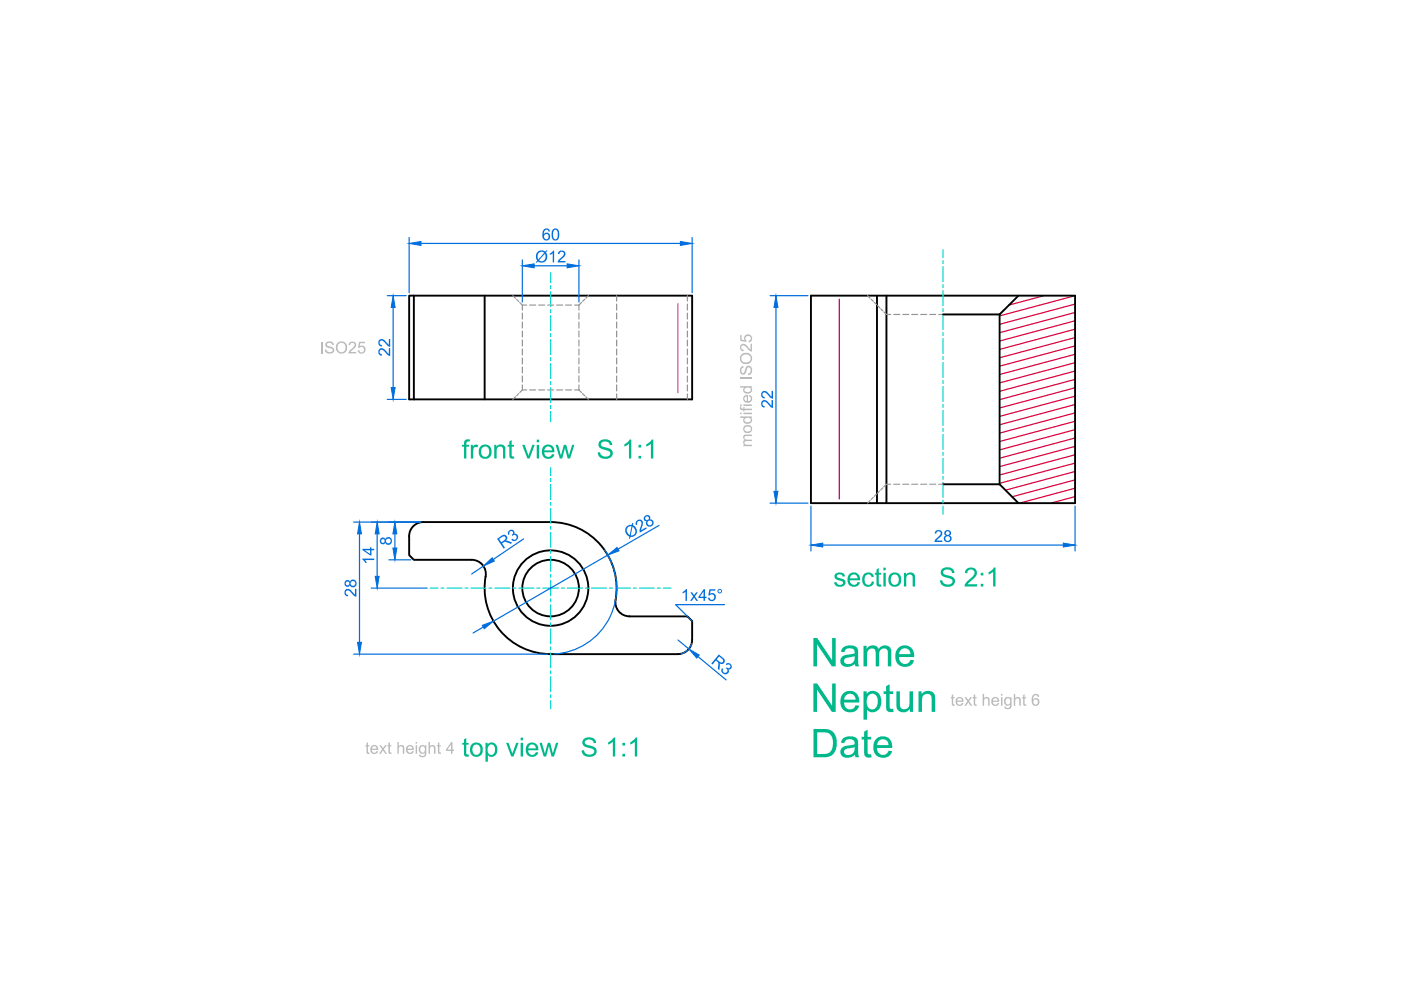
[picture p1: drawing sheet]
<svg xmlns="http://www.w3.org/2000/svg" width="297mm" height="210mm" viewBox="0 0 297 210" stroke-linecap="round" stroke-linejoin="round" font-family="sans-serif">
<!-- layer: hatch -->
<g fill="none" stroke="#dd0037" stroke-width=".25">
<path d="M221.4 62.7l-7.5 2M227.9 62.7l-16 4.3M227.9 64.5l-16 4.3M227.9 66.3l-16 4.2M227.9 68l-16 4.3M227.9 69.8l-16 4.3M227.9 71.6l-16 4.3M227.9 73.4l-16 4.2M227.9 75.1l-16 4.3M227.9 76.9l-16 4.3M227.9 78.7l-16 4.3M227.9 80.4l-16 4.3"/>
<path d="M227.9 82.2l-16 4.3M227.9 84l-16 4.3M227.9 85.8l-16 4.3M227.9 87.5l-16 4.3M227.9 89.3l-16 4.3M227.9 91.1l-16 4.3M227.9 92.9l-16 4.3M227.9 94.6l-16 4.3M227.9 96.4l-16 4.3M227.9 98.2l-16 4.3M227.9 100l-14.7 3.9M227.9 101.7l-13.3 3.6"/>
<path d="M227.9 103.5l-11.7 3.2M227.9 105.3l-5.1 1.4"/>
</g>
<!-- layer: result -->
<g fill="none" stroke="#000" stroke-width=".4">
<path d="M86.8 62.7h59.9v22h-59.9zM87.7 62.7v22M102.8 62.7v22M171.9 62.7h56v44h-56zM185.9 62.7v44M187.9 62.7v44M215.9 62.7l-4 4M86.8 113.7v4l.9 1h12.3a3 3 0 0 1 3 3.5M116.7 110.7a14.1 14.1 0 0 1 13.8 17 3 3 0 0 0 3 3M116.7 110.7h-27a3 3 0 0 0-3 3M211.9 102.7l4 4M103 122.2a14 14 0 0 0 13.7 16.5"/>
<path d="M116.7 138.7h27M133.5 130.7h12.2l1 1v4M146.7 135.7a3 3 0 0 1-3 3"/>
<circle cx="116.7" cy="124.7" r="8"/>
<circle cx="116.7" cy="124.7" r="6"/>
</g>
<!-- layer: axis -->
<g fill="none" stroke="#0dd" stroke-width=".25">
<path d="M116.7 57.8v2.2M199.9 53v1.6M199.9 55.3v.6M199.9 56.5v3.2M116.7 60.6v.6M116.7 61.9v3.1M116.7 65.7v.6M116.7 66.9v3.2M116.7 70.7v.7M116.7 72v3.2M116.7 75.8v.7M116.7 77.1v3.2"/>
<path d="M199.9 60.4v.6M199.9 61.6v3.2M199.9 65.4v.7M199.9 66.7v3.2M199.9 70.5v.7M199.9 71.8v3.2M199.9 75.6v.6M199.9 76.9v3.1M116.7 80.9v.6M116.7 82.2v3.2M116.7 86v.6M116.7 87.3v2.1"/>
<path d="M116.7 99.2v1.6M199.9 80.7v.6M199.9 81.9v3.2M199.9 85.7v.7M199.9 87v3.2M199.9 90.8v.7M199.9 92.1v3.2M199.9 95.9v.6M199.9 97.2v3.2M116.7 101.5v.6M116.7 102.7v3.2M116.7 106.5v.7"/>
<path d="M116.7 107.8v3.2M116.7 111.6v.6M116.7 112.9v3.2M116.7 116.7v.6M116.7 118v3.1M199.9 101v.6M199.9 102.3v3.1M199.9 106.1v.6M199.9 107.3v1.7M91.2 124.7h1.7M93.5 124.7h.6M94.8 124.7h3.1"/>
<path d="M98.6 124.7h.6M99.9 124.7h3.1M103.7 124.7h.6M104.9 124.7h3.2M108.7 124.7h.7M110 124.7h3.2M113.8 124.7h.7M115.1 124.7h3.3M116.7 121.8v.6M116.7 123v3.3M116.7 127v.6M116.7 128.2v3.2"/>
<path d="M116.7 132.1v.6M116.7 133.3v3.2M116.7 137.1v.7M116.7 138.4v3.2M119 124.7h.7M120.3 124.7h3.2M124.1 124.7h.7M125.4 124.7h3.2M129.2 124.7h.6M130.5 124.7h3.1M134.3 124.7h.6M135.6 124.7h3.1"/>
<path d="M139.4 124.7h.6M140.6 124.7h1.7M116.7 142.2v.7M116.7 143.5v3.2M116.7 147.3v.6M116.7 148.6v1.6"/>
</g>
<!-- layer: face touch -->
<path d="M143.7 64.4v18.9M177.9 63.4v42.5" fill="none" stroke="#a500dd" stroke-width=".25"/>
<!-- layer: hidden -->
<g fill="none" stroke="#989898" stroke-width=".25">
<path d="M108.7 62.7l.6 .5M109.5 63.5l.5 .4M110.2 64.1l.5 .6M110.7 66.4v1.2M110.7 68.3v1.3M110.7 70.2v1.3M110.7 72.1v1.3M110.7 74v1.3M110.7 75.9v1.3M110.7 77.8v1.3M110.7 79.7v1.3M111.7 64.7h-1v1"/>
<path d="M112.3 64.7h1.3M114.2 64.7h1.3M116.1 64.7h1.3M118 64.7h1.3M119.9 64.7h1.3M121.8 64.7h.9M122.7 64.7v1M122.7 66.4v1.2M122.7 68.3v1.3M122.7 70.2v1.3M122.7 72.1v1.3M122.7 74v1.3"/>
<path d="M122.7 75.9v1.3M122.7 77.8v1.3M122.7 79.7v1.3M123.3 64.1l-.6 .6M124 63.5l-.5 .4M124.7 62.7l-.5 .5M130.7 62.7v1.1M130.7 64.5v1.2M130.7 66.4v1.2M130.7 68.3v1.3M130.7 70.2v1.3M130.7 72.1v1.3"/>
<path d="M130.7 74v1.3M130.7 75.9v1.3M130.7 77.8v1.3M130.7 79.7v1.3M145.7 62.7v1.1M145.7 64.5v1.2M145.7 66.4v1.2M145.7 68.3v1.3M145.7 70.2v1.3M145.7 72.1v1.3M145.7 74v1.3M145.7 75.9v1.3"/>
<path d="M145.7 77.8v1.3M145.7 79.7v1.3M183.9 62.7l.6 .5M184.7 63.4l.5 .5M185.4 64.1l.4 .5M186 64.8l.5 .4M186.7 65.5l.5 .4M187.4 66.1l.5 .6M109.3 84.1l-.6 .6M110 83.4l-.5 .5M110.7 82.7l-.5 .5M110.7 81.6v1.1"/>
<path d="M110.7 82.7h1M112.3 82.7h1.3M114.2 82.7h1.3M116.1 82.7h1.3M118 82.7h1.3M119.9 82.7h1.3M121.8 82.7h.9M122.7 81.6v1.1M122.7 82.7l.6 .5M123.5 83.4l.5 .5M124.2 84.1l.5 .6M130.7 81.6v1.3"/>
<path d="M130.7 83.5v1.2M145.7 81.6v1.3M145.7 83.5v1.2M184.5 106.1l-.6 .6M185.2 105.5l-.5 .4M185.8 104.8l-.4 .4M186.5 104.1l-.5 .5M187.2 103.4l-.5 .5M187.9 102.7l-.5 .5"/>
</g>
<!-- layer: text -->
<g fill="#00b88a">
<path d="M127.1 93.6l.6-.4h.8l.7 .2 .4 .4 .2 .5-.5 .1-.2-.6-.6-.2-.7 .1-.4 .4 .3 .5 1.4 .5 .7 .4 .1 .9-.5 .6-.7 .3h-.7l-.6-.2-.5-.5-.2-.7h.5l.3 .6 .7 .3 .8-.1 .4-.5-.1-.3-.3-.3-1.3-.4-.6-.3-.2-.8z"/>
<path d="M123.7 156.8l.6-.4 .8-.1 .6 .2 .5 .4 .2 .6-.5 .1-.3-.6-.7-.2-.7 .1-.2 .4 .2 .5 1.7 .5 .5 .4 .1 .8-.6 .7-.6 .3-.7-.1-.6-.1-.4-.4-.3-.8h.5l.3 .6 .8 .3 .8-.2 .3-.5-.4-.5-1.4-.4-.5-.3-.2-.6z"/>
</g>
<!-- layer: hidden -->
<g fill="none" stroke="#989898" stroke-width=".25">
<path d="M187.9 66.7h1M189.5 66.7h1.3M191.4 66.7h1.3M193.3 66.7h1.3M195.2 66.7h1.3M197.1 66.7h1.3M199 66.7h.9M187.9 102.7h1M189.5 102.7h1.3M191.4 102.7h1.3M193.3 102.7h1.3M195.2 102.7h1.3"/>
<path d="M197.1 102.7h1.3M199 102.7h.9"/>
</g>
<!-- layer: result -->
<path d="M199.9 66.7h12v36h-12" fill="none" stroke="#000" stroke-width=".4"/>
<!-- layer: text -->
<path d="M199.7 120.7l.5-.3 .8-.1 .6 .1 .6 .4 .2 .7h-.6l-.2-.5-.6-.3-.7 .1-.3 .5 .2 .4 1.6 .5 .5 .4 .2 .8-.6 .8-.7 .2-.9-.1-.5-.2-.3-.4-.2-.6 .5-.1 .2 .6 .8 .3 .8-.1 .4-.5-.1-.4-.2-.1-1.6-.5-.5-.4-.2-.6z" fill="#00b88a"/>
<!-- layer: dimension -->
<g fill="none" stroke="#006edd" stroke-width=".25">
<path d="M86.8 50.4v11.7M89.2 51.6h55.1M110.7 55.1v9M113.3 56.4h6.9M122.7 55.1v9M146.7 50.4v11.7M82.1 62.7h4M83.4 65.2v17M163.3 62.7h8M164.5 65.2v39M82.1 84.7h4M75 110.7h14.1"/>
<path d="M76.2 113.2v23M80 113.2v9M82.5 118.7h4.6M111 114.3l-6.4 4.3M128.2 116.6a14 14 0 0 1-10.8 22.1M128.9 117.7l-24.3 14M139.7 111.4l-8.7 5M163.3 106.7h8M171.9 107.3v9.5M174.4 115.6h51M227.9 107.3v9.5M75 138.7h41.1"/>
<path d="M78.7 124.7h11.9M102.5 132.9l-2.2 1.3M102.5 120l-2.5 1.7M143.7 135.7l2.4 1.9M146.6 136.5a3 3 0 0 1-2.2 2.1M148 139.2l6 5M153.6 128.2h-10.4l3.5 3.5"/>
</g>
<g fill="#006edd" stroke="#006edd" stroke-width=".21">
<path d="M171.9 115.6l2.5-.5v.9z"/>
<path d="M225.4 115.1l2.5 .5-2.5 .4z"/>
<path d="M146.1 137.6l2.2 1.3-.6 .6z"/>
<path d="M86.8 51.6l2.4-.4v.8z"/>
<path d="M144.3 51.2l2.4 .4-2.4 .4z"/>
<path d="M82.9 82.2h.9l-.4 2.5z"/>
<path d="M83.4 62.7l.4 2.5h-.9z"/>
<path d="M83.7 110.7l.4 2.5h-.8z"/>
<path d="M83.3 116.2h.8l-.4 2.5z"/>
<path d="M80 110.7l.4 2.5h-.8z"/>
<path d="M79.6 122.2h.8l-.4 2.5z"/>
<path d="M76.2 110.7l.4 2.5h-.8z"/>
<path d="M75.8 136.2h.8l-.4 2.5z"/>
<path d="M102.3 132.6l2.3-.9-1.9 1.6z"/>
<path d="M128.9 117.7l1.9-1.6 .4 .7z"/>
<path d="M102.5 120l1.8-1.7 .5 .7z"/>
<path d="M164.1 104.2h.8l-.4 2.5z"/>
<path d="M164.5 62.7l.4 2.5h-.8z"/>
<path d="M110.7 56.4l2.6-.5v.9z"/>
<path d="M120.2 55.9l2.5 .5-2.5 .4z"/>
</g>
<g font-size="9.4" fill="#00b88a">
<text x="171.8" y="141.3">Name</text>
<text x="171.8" y="150.9">Neptun</text>
<text x="171.8" y="160.6">Date</text>
</g>
<g font-size="6.2" fill="#00b88a">
<text x="97.9" y="97.2">front view</text>
<text x="129.8" y="97.2">S 1:1</text>
<text x="176.7" y="124.3">section</text>
<text x="201.7" y="124.3">S 2:1</text>
<text x="97.9" y="160.4">top view</text>
<text x="126" y="160.4">S 1:1</text>
</g>
<g font-size="3.9" fill="#006edd">
<text x="114.9" y="50.9">60</text>
<text x="113.5" y="55.6">Ø12</text>
<text x="82.7" y="75.6" transform="rotate(-90 82.7 75.6)">22</text>
<text x="163.9" y="86.6" transform="rotate(-90 163.9 86.6)">22</text>
<text x="79.3" y="119.7" transform="rotate(-90 79.3 119.7)">14</text>
<text x="83.1" y="115.7" transform="rotate(-90 83.1 115.7)">8</text>
<text x="106.6" y="116.5" transform="rotate(-34 106.6 116.5)">R3</text>
<text x="133.3" y="114.3" transform="rotate(-30 133.3 114.3)">Ø28</text>
<text x="198" y="114.9">28</text>
<text x="75.6" y="126.6" transform="rotate(-90 75.6 126.6)">28</text>
<text x="144.3" y="127.4">1x45°</text>
<text x="150.6" y="140.5" transform="rotate(40 150.6 140.5)">R3</text>
</g>
<g font-size="3.9" fill="#bababa">
<text x="67.7" y="74.9">ISO25</text>
<text x="159.4" y="94.8" transform="rotate(-90 159.4 94.8)">modified ISO25</text>
<text x="201.5" y="149.6">text height 6</text>
<text x="77.4" y="159.8">text height 4</text>
</g>
</svg>
